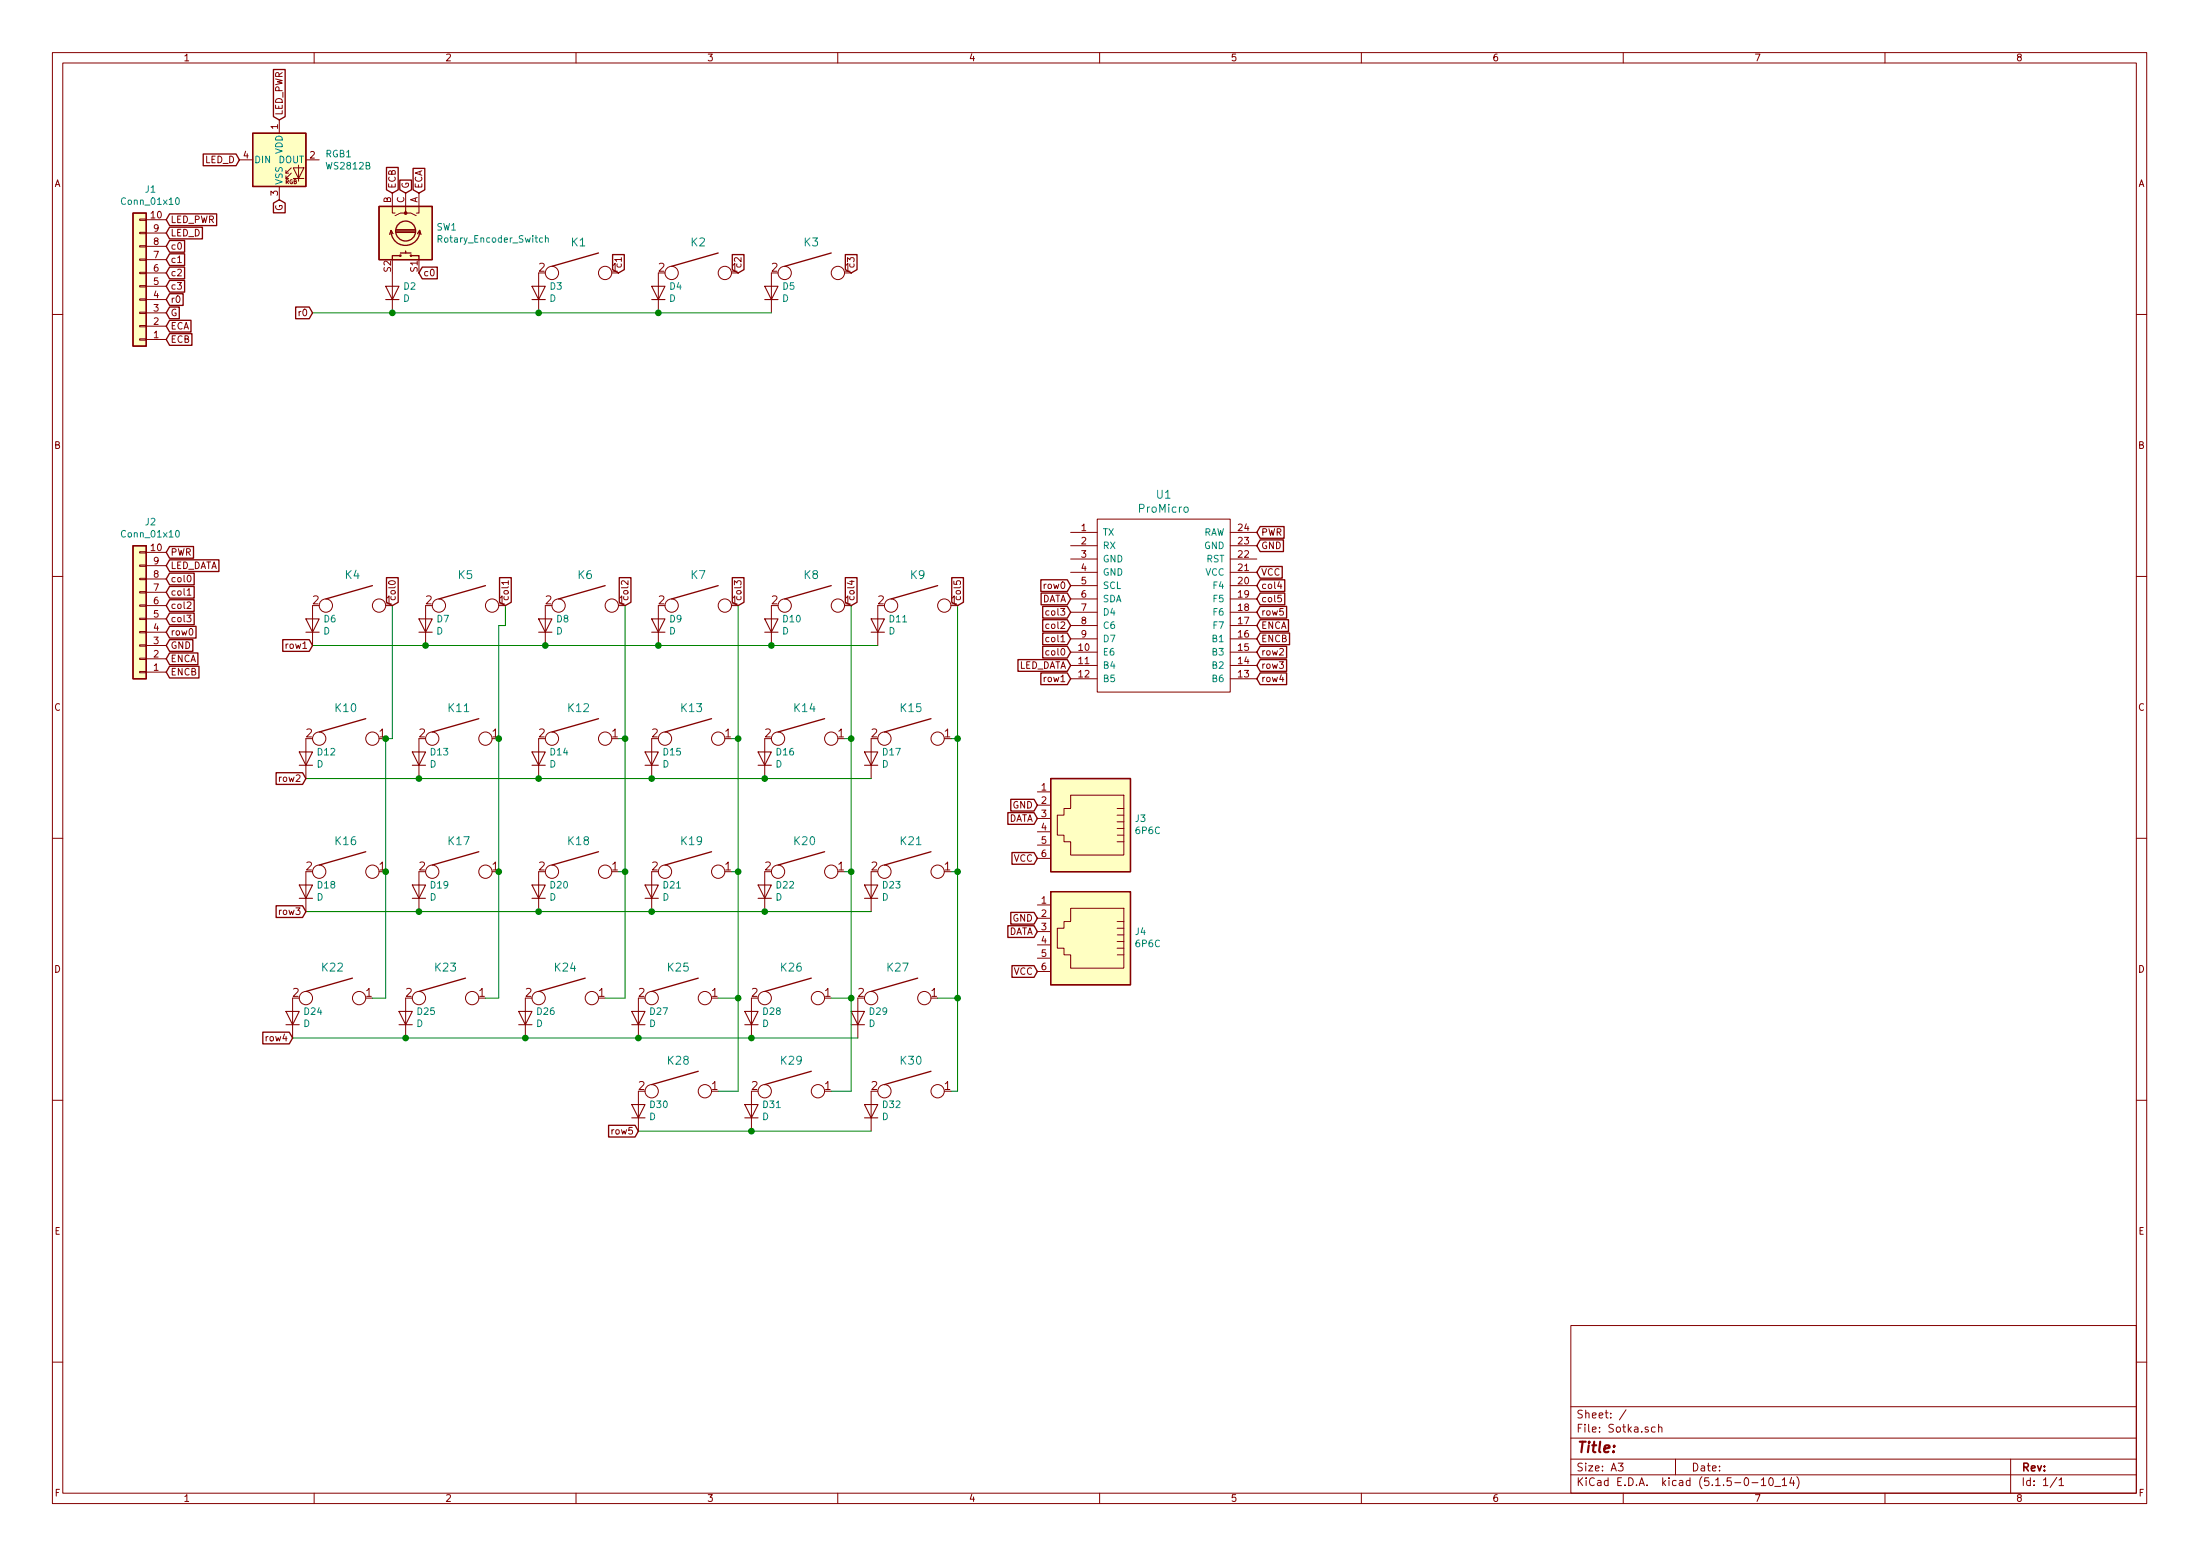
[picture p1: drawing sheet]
EESchema Schematic File Version 4
EELAYER 30 0
EELAYER END
$Descr A3 16535 11693
encoding utf-8
Sheet 1 1
Title ""
Date ""
Rev ""
Comp ""
Comment1 ""
Comment2 ""
Comment3 ""
Comment4 ""
$EndDescr
$Comp
L Device:D D6
U 1 1
P 2350 4700
F 0 "D6" V 2396 4621 50  0000 R CNN
F 1 "D" V 2305 4621 50  0000 R CNN
F 2 "Keebio-Parts:Diode-dual" H 2350 4700 50  0001 C CNN
F 3 "~" H 2350 4700 50  0001 C CNN
	1    2350 4700
	0    -1   -1   0   
$EndComp
$Comp
L keyboard_parts:KEYSW K5
U 1 1
P 3500 4550
F 0 "K5" H 3500 4783 60  0000 C CNN
F 1 "KEYSW" H 3500 4450 60  0001 C CNN
F 2 "keyswitches:SW_MX_reversible" H 3500 4550 60  0001 C CNN
F 3 "" H 3500 4550 60  0000 C CNN
	1    3500 4550
	1    0    0    -1  
$EndComp
$Comp
L Device:D D7
U 1 1
P 3200 4700
F 0 "D7" V 3246 4621 50  0000 R CNN
F 1 "D" V 3155 4621 50  0000 R CNN
F 2 "Keebio-Parts:Diode-dual" H 3200 4700 50  0001 C CNN
F 3 "~" H 3200 4700 50  0001 C CNN
	1    3200 4700
	0    -1   -1   0   
$EndComp
$Comp
L keyboard_parts:KEYSW K6
U 1 1
P 4400 4550
F 0 "K6" H 4400 4783 60  0000 C CNN
F 1 "KEYSW" H 4400 4450 60  0001 C CNN
F 2 "keyswitches:SW_MX_reversible" H 4400 4550 60  0001 C CNN
F 3 "" H 4400 4550 60  0000 C CNN
	1    4400 4550
	1    0    0    -1  
$EndComp
$Comp
L Device:D D8
U 1 1
P 4100 4700
F 0 "D8" V 4146 4621 50  0000 R CNN
F 1 "D" V 4055 4621 50  0000 R CNN
F 2 "Keebio-Parts:Diode-dual" H 4100 4700 50  0001 C CNN
F 3 "~" H 4100 4700 50  0001 C CNN
	1    4100 4700
	0    -1   -1   0   
$EndComp
$Comp
L keyboard_parts:KEYSW K7
U 1 1
P 5250 4550
F 0 "K7" H 5250 4783 60  0000 C CNN
F 1 "KEYSW" H 5250 4450 60  0001 C CNN
F 2 "keyswitches:SW_MX_reversible" H 5250 4550 60  0001 C CNN
F 3 "" H 5250 4550 60  0000 C CNN
	1    5250 4550
	1    0    0    -1  
$EndComp
$Comp
L Device:D D9
U 1 1
P 4950 4700
F 0 "D9" V 4996 4621 50  0000 R CNN
F 1 "D" V 4905 4621 50  0000 R CNN
F 2 "Keebio-Parts:Diode-dual" H 4950 4700 50  0001 C CNN
F 3 "~" H 4950 4700 50  0001 C CNN
	1    4950 4700
	0    -1   -1   0   
$EndComp
$Comp
L keyboard_parts:KEYSW K8
U 1 1
P 6100 4550
F 0 "K8" H 6100 4783 60  0000 C CNN
F 1 "KEYSW" H 6100 4450 60  0001 C CNN
F 2 "keyswitches:SW_MX_reversible" H 6100 4550 60  0001 C CNN
F 3 "" H 6100 4550 60  0000 C CNN
	1    6100 4550
	1    0    0    -1  
$EndComp
$Comp
L Device:D D10
U 1 1
P 5800 4700
F 0 "D10" V 5846 4621 50  0000 R CNN
F 1 "D" V 5755 4621 50  0000 R CNN
F 2 "Keebio-Parts:Diode-dual" H 5800 4700 50  0001 C CNN
F 3 "~" H 5800 4700 50  0001 C CNN
	1    5800 4700
	0    -1   -1   0   
$EndComp
$Comp
L keyboard_parts:KEYSW K9
U 1 1
P 6900 4550
F 0 "K9" H 6900 4783 60  0000 C CNN
F 1 "KEYSW" H 6900 4450 60  0001 C CNN
F 2 "keyswitches:SW_MX_reversible" H 6900 4550 60  0001 C CNN
F 3 "" H 6900 4550 60  0000 C CNN
	1    6900 4550
	1    0    0    -1  
$EndComp
$Comp
L Device:D D11
U 1 1
P 6600 4700
F 0 "D11" V 6646 4621 50  0000 R CNN
F 1 "D" V 6555 4621 50  0000 R CNN
F 2 "Keebio-Parts:Diode-dual" H 6600 4700 50  0001 C CNN
F 3 "~" H 6600 4700 50  0001 C CNN
	1    6600 4700
	0    -1   -1   0   
$EndComp
$Comp
L keyboard_parts:KEYSW K10
U 1 1
P 2600 5550
F 0 "K10" H 2600 5783 60  0000 C CNN
F 1 "KEYSW" H 2600 5450 60  0001 C CNN
F 2 "keyswitches:SW_MX_reversible" H 2600 5550 60  0001 C CNN
F 3 "" H 2600 5550 60  0000 C CNN
	1    2600 5550
	1    0    0    -1  
$EndComp
$Comp
L Device:D D12
U 1 1
P 2300 5700
F 0 "D12" V 2346 5621 50  0000 R CNN
F 1 "D" V 2255 5621 50  0000 R CNN
F 2 "Keebio-Parts:Diode-dual" H 2300 5700 50  0001 C CNN
F 3 "~" H 2300 5700 50  0001 C CNN
	1    2300 5700
	0    -1   -1   0   
$EndComp
$Comp
L keyboard_parts:KEYSW K11
U 1 1
P 3450 5550
F 0 "K11" H 3450 5783 60  0000 C CNN
F 1 "KEYSW" H 3450 5450 60  0001 C CNN
F 2 "keyswitches:SW_MX_reversible" H 3450 5550 60  0001 C CNN
F 3 "" H 3450 5550 60  0000 C CNN
	1    3450 5550
	1    0    0    -1  
$EndComp
$Comp
L Device:D D13
U 1 1
P 3150 5700
F 0 "D13" V 3196 5621 50  0000 R CNN
F 1 "D" V 3105 5621 50  0000 R CNN
F 2 "Keebio-Parts:Diode-dual" H 3150 5700 50  0001 C CNN
F 3 "~" H 3150 5700 50  0001 C CNN
	1    3150 5700
	0    -1   -1   0   
$EndComp
$Comp
L keyboard_parts:KEYSW K12
U 1 1
P 4350 5550
F 0 "K12" H 4350 5783 60  0000 C CNN
F 1 "KEYSW" H 4350 5450 60  0001 C CNN
F 2 "keyswitches:SW_MX_reversible" H 4350 5550 60  0001 C CNN
F 3 "" H 4350 5550 60  0000 C CNN
	1    4350 5550
	1    0    0    -1  
$EndComp
$Comp
L Device:D D14
U 1 1
P 4050 5700
F 0 "D14" V 4096 5621 50  0000 R CNN
F 1 "D" V 4005 5621 50  0000 R CNN
F 2 "Keebio-Parts:Diode-dual" H 4050 5700 50  0001 C CNN
F 3 "~" H 4050 5700 50  0001 C CNN
	1    4050 5700
	0    -1   -1   0   
$EndComp
$Comp
L keyboard_parts:KEYSW K13
U 1 1
P 5200 5550
F 0 "K13" H 5200 5783 60  0000 C CNN
F 1 "KEYSW" H 5200 5450 60  0001 C CNN
F 2 "keyswitches:SW_MX_reversible" H 5200 5550 60  0001 C CNN
F 3 "" H 5200 5550 60  0000 C CNN
	1    5200 5550
	1    0    0    -1  
$EndComp
$Comp
L Device:D D15
U 1 1
P 4900 5700
F 0 "D15" V 4946 5621 50  0000 R CNN
F 1 "D" V 4855 5621 50  0000 R CNN
F 2 "Keebio-Parts:Diode-dual" H 4900 5700 50  0001 C CNN
F 3 "~" H 4900 5700 50  0001 C CNN
	1    4900 5700
	0    -1   -1   0   
$EndComp
$Comp
L keyboard_parts:KEYSW K14
U 1 1
P 6050 5550
F 0 "K14" H 6050 5783 60  0000 C CNN
F 1 "KEYSW" H 6050 5450 60  0001 C CNN
F 2 "keyswitches:SW_MX_reversible" H 6050 5550 60  0001 C CNN
F 3 "" H 6050 5550 60  0000 C CNN
	1    6050 5550
	1    0    0    -1  
$EndComp
$Comp
L Device:D D16
U 1 1
P 5750 5700
F 0 "D16" V 5796 5621 50  0000 R CNN
F 1 "D" V 5705 5621 50  0000 R CNN
F 2 "Keebio-Parts:Diode-dual" H 5750 5700 50  0001 C CNN
F 3 "~" H 5750 5700 50  0001 C CNN
	1    5750 5700
	0    -1   -1   0   
$EndComp
$Comp
L keyboard_parts:KEYSW K15
U 1 1
P 6850 5550
F 0 "K15" H 6850 5783 60  0000 C CNN
F 1 "KEYSW" H 6850 5450 60  0001 C CNN
F 2 "keyswitches:SW_MX_reversible" H 6850 5550 60  0001 C CNN
F 3 "" H 6850 5550 60  0000 C CNN
	1    6850 5550
	1    0    0    -1  
$EndComp
$Comp
L Device:D D17
U 1 1
P 6550 5700
F 0 "D17" V 6596 5621 50  0000 R CNN
F 1 "D" V 6505 5621 50  0000 R CNN
F 2 "Keebio-Parts:Diode-dual" H 6550 5700 50  0001 C CNN
F 3 "~" H 6550 5700 50  0001 C CNN
	1    6550 5700
	0    -1   -1   0   
$EndComp
$Comp
L keyboard_parts:KEYSW K16
U 1 1
P 2600 6550
F 0 "K16" H 2600 6783 60  0000 C CNN
F 1 "KEYSW" H 2600 6450 60  0001 C CNN
F 2 "keyswitches:SW_MX_reversible" H 2600 6550 60  0001 C CNN
F 3 "" H 2600 6550 60  0000 C CNN
	1    2600 6550
	1    0    0    -1  
$EndComp
$Comp
L Device:D D18
U 1 1
P 2300 6700
F 0 "D18" V 2346 6621 50  0000 R CNN
F 1 "D" V 2255 6621 50  0000 R CNN
F 2 "Keebio-Parts:Diode-dual" H 2300 6700 50  0001 C CNN
F 3 "~" H 2300 6700 50  0001 C CNN
	1    2300 6700
	0    -1   -1   0   
$EndComp
$Comp
L keyboard_parts:KEYSW K17
U 1 1
P 3450 6550
F 0 "K17" H 3450 6783 60  0000 C CNN
F 1 "KEYSW" H 3450 6450 60  0001 C CNN
F 2 "keyswitches:SW_MX_reversible" H 3450 6550 60  0001 C CNN
F 3 "" H 3450 6550 60  0000 C CNN
	1    3450 6550
	1    0    0    -1  
$EndComp
$Comp
L Device:D D19
U 1 1
P 3150 6700
F 0 "D19" V 3196 6621 50  0000 R CNN
F 1 "D" V 3105 6621 50  0000 R CNN
F 2 "Keebio-Parts:Diode-dual" H 3150 6700 50  0001 C CNN
F 3 "~" H 3150 6700 50  0001 C CNN
	1    3150 6700
	0    -1   -1   0   
$EndComp
$Comp
L keyboard_parts:KEYSW K18
U 1 1
P 4350 6550
F 0 "K18" H 4350 6783 60  0000 C CNN
F 1 "KEYSW" H 4350 6450 60  0001 C CNN
F 2 "keyswitches:SW_MX_reversible" H 4350 6550 60  0001 C CNN
F 3 "" H 4350 6550 60  0000 C CNN
	1    4350 6550
	1    0    0    -1  
$EndComp
$Comp
L Device:D D20
U 1 1
P 4050 6700
F 0 "D20" V 4096 6621 50  0000 R CNN
F 1 "D" V 4005 6621 50  0000 R CNN
F 2 "Keebio-Parts:Diode-dual" H 4050 6700 50  0001 C CNN
F 3 "~" H 4050 6700 50  0001 C CNN
	1    4050 6700
	0    -1   -1   0   
$EndComp
$Comp
L keyboard_parts:KEYSW K19
U 1 1
P 5200 6550
F 0 "K19" H 5200 6783 60  0000 C CNN
F 1 "KEYSW" H 5200 6450 60  0001 C CNN
F 2 "keyswitches:SW_MX_reversible" H 5200 6550 60  0001 C CNN
F 3 "" H 5200 6550 60  0000 C CNN
	1    5200 6550
	1    0    0    -1  
$EndComp
$Comp
L Device:D D21
U 1 1
P 4900 6700
F 0 "D21" V 4946 6621 50  0000 R CNN
F 1 "D" V 4855 6621 50  0000 R CNN
F 2 "Keebio-Parts:Diode-dual" H 4900 6700 50  0001 C CNN
F 3 "~" H 4900 6700 50  0001 C CNN
	1    4900 6700
	0    -1   -1   0   
$EndComp
$Comp
L keyboard_parts:KEYSW K20
U 1 1
P 6050 6550
F 0 "K20" H 6050 6783 60  0000 C CNN
F 1 "KEYSW" H 6050 6450 60  0001 C CNN
F 2 "keyswitches:SW_MX_reversible" H 6050 6550 60  0001 C CNN
F 3 "" H 6050 6550 60  0000 C CNN
	1    6050 6550
	1    0    0    -1  
$EndComp
$Comp
L Device:D D22
U 1 1
P 5750 6700
F 0 "D22" V 5796 6621 50  0000 R CNN
F 1 "D" V 5705 6621 50  0000 R CNN
F 2 "Keebio-Parts:Diode-dual" H 5750 6700 50  0001 C CNN
F 3 "~" H 5750 6700 50  0001 C CNN
	1    5750 6700
	0    -1   -1   0   
$EndComp
$Comp
L keyboard_parts:KEYSW K21
U 1 1
P 6850 6550
F 0 "K21" H 6850 6783 60  0000 C CNN
F 1 "KEYSW" H 6850 6450 60  0001 C CNN
F 2 "keyswitches:SW_MX_reversible" H 6850 6550 60  0001 C CNN
F 3 "" H 6850 6550 60  0000 C CNN
	1    6850 6550
	1    0    0    -1  
$EndComp
$Comp
L Device:D D23
U 1 1
P 6550 6700
F 0 "D23" V 6596 6621 50  0000 R CNN
F 1 "D" V 6505 6621 50  0000 R CNN
F 2 "Keebio-Parts:Diode-dual" H 6550 6700 50  0001 C CNN
F 3 "~" H 6550 6700 50  0001 C CNN
	1    6550 6700
	0    -1   -1   0   
$EndComp
$Comp
L Device:D D24
U 1 1
P 2200 7650
F 0 "D24" V 2246 7571 50  0000 R CNN
F 1 "D" V 2155 7571 50  0000 R CNN
F 2 "Keebio-Parts:Diode-dual" H 2200 7650 50  0001 C CNN
F 3 "~" H 2200 7650 50  0001 C CNN
	1    2200 7650
	0    -1   -1   0   
$EndComp
$Comp
L keyboard_parts:KEYSW K23
U 1 1
P 3350 7500
F 0 "K23" H 3350 7733 60  0000 C CNN
F 1 "KEYSW" H 3350 7400 60  0001 C CNN
F 2 "keyswitches:SW_MX_reversible" H 3350 7500 60  0001 C CNN
F 3 "" H 3350 7500 60  0000 C CNN
	1    3350 7500
	1    0    0    -1  
$EndComp
$Comp
L Device:D D25
U 1 1
P 3050 7650
F 0 "D25" V 3096 7571 50  0000 R CNN
F 1 "D" V 3005 7571 50  0000 R CNN
F 2 "Keebio-Parts:Diode-dual" H 3050 7650 50  0001 C CNN
F 3 "~" H 3050 7650 50  0001 C CNN
	1    3050 7650
	0    -1   -1   0   
$EndComp
$Comp
L keyboard_parts:KEYSW K24
U 1 1
P 4250 7500
F 0 "K24" H 4250 7733 60  0000 C CNN
F 1 "KEYSW" H 4250 7400 60  0001 C CNN
F 2 "keyswitches:SW_MX_reversible" H 4250 7500 60  0001 C CNN
F 3 "" H 4250 7500 60  0000 C CNN
	1    4250 7500
	1    0    0    -1  
$EndComp
$Comp
L Device:D D26
U 1 1
P 3950 7650
F 0 "D26" V 3996 7571 50  0000 R CNN
F 1 "D" V 3905 7571 50  0000 R CNN
F 2 "Keebio-Parts:Diode-dual" H 3950 7650 50  0001 C CNN
F 3 "~" H 3950 7650 50  0001 C CNN
	1    3950 7650
	0    -1   -1   0   
$EndComp
$Comp
L keyboard_parts:KEYSW K25
U 1 1
P 5100 7500
F 0 "K25" H 5100 7733 60  0000 C CNN
F 1 "KEYSW" H 5100 7400 60  0001 C CNN
F 2 "keyswitches:SW_MX_reversible" H 5100 7500 60  0001 C CNN
F 3 "" H 5100 7500 60  0000 C CNN
	1    5100 7500
	1    0    0    -1  
$EndComp
$Comp
L Device:D D27
U 1 1
P 4800 7650
F 0 "D27" V 4846 7571 50  0000 R CNN
F 1 "D" V 4755 7571 50  0000 R CNN
F 2 "Keebio-Parts:Diode-dual" H 4800 7650 50  0001 C CNN
F 3 "~" H 4800 7650 50  0001 C CNN
	1    4800 7650
	0    -1   -1   0   
$EndComp
$Comp
L keyboard_parts:KEYSW K26
U 1 1
P 5950 7500
F 0 "K26" H 5950 7733 60  0000 C CNN
F 1 "KEYSW" H 5950 7400 60  0001 C CNN
F 2 "keyswitches:SW_MX_reversible" H 5950 7500 60  0001 C CNN
F 3 "" H 5950 7500 60  0000 C CNN
	1    5950 7500
	1    0    0    -1  
$EndComp
$Comp
L Device:D D28
U 1 1
P 5650 7650
F 0 "D28" V 5696 7571 50  0000 R CNN
F 1 "D" V 5605 7571 50  0000 R CNN
F 2 "Keebio-Parts:Diode-dual" H 5650 7650 50  0001 C CNN
F 3 "~" H 5650 7650 50  0001 C CNN
	1    5650 7650
	0    -1   -1   0   
$EndComp
$Comp
L keyboard_parts:KEYSW K27
U 1 1
P 6750 7500
F 0 "K27" H 6750 7733 60  0000 C CNN
F 1 "KEYSW" H 6750 7400 60  0001 C CNN
F 2 "keyswitches:SW_MX_reversible" H 6750 7500 60  0001 C CNN
F 3 "" H 6750 7500 60  0000 C CNN
	1    6750 7500
	1    0    0    -1  
$EndComp
$Comp
L Device:D D29
U 1 1
P 6450 7650
F 0 "D29" V 6496 7571 50  0000 R CNN
F 1 "D" V 6405 7571 50  0000 R CNN
F 2 "Keebio-Parts:Diode-dual" H 6450 7650 50  0001 C CNN
F 3 "~" H 6450 7650 50  0001 C CNN
	1    6450 7650
	0    -1   -1   0   
$EndComp
$Comp
L keyboard_parts:KEYSW K28
U 1 1
P 5100 8200
F 0 "K28" H 5100 8433 60  0000 C CNN
F 1 "KEYSW" H 5100 8100 60  0001 C CNN
F 2 "keyswitches:SW_MX_reversible" H 5100 8200 60  0001 C CNN
F 3 "" H 5100 8200 60  0000 C CNN
	1    5100 8200
	1    0    0    -1  
$EndComp
$Comp
L Device:D D30
U 1 1
P 4800 8350
F 0 "D30" V 4846 8271 50  0000 R CNN
F 1 "D" V 4755 8271 50  0000 R CNN
F 2 "Keebio-Parts:Diode-dual" H 4800 8350 50  0001 C CNN
F 3 "~" H 4800 8350 50  0001 C CNN
	1    4800 8350
	0    -1   -1   0   
$EndComp
$Comp
L keyboard_parts:KEYSW K29
U 1 1
P 5950 8200
F 0 "K29" H 5950 8433 60  0000 C CNN
F 1 "KEYSW" H 5950 8100 60  0001 C CNN
F 2 "keyswitches:SW_MX_reversible" H 5950 8200 60  0001 C CNN
F 3 "" H 5950 8200 60  0000 C CNN
	1    5950 8200
	1    0    0    -1  
$EndComp
$Comp
L Device:D D31
U 1 1
P 5650 8350
F 0 "D31" V 5696 8271 50  0000 R CNN
F 1 "D" V 5605 8271 50  0000 R CNN
F 2 "Keebio-Parts:Diode-dual" H 5650 8350 50  0001 C CNN
F 3 "~" H 5650 8350 50  0001 C CNN
	1    5650 8350
	0    -1   -1   0   
$EndComp
$Comp
L keyboard_parts:KEYSW K30
U 1 1
P 6850 8200
F 0 "K30" H 6850 8433 60  0000 C CNN
F 1 "KEYSW" H 6850 8100 60  0001 C CNN
F 2 "keyswitches:SW_MX_reversible" H 6850 8200 60  0001 C CNN
F 3 "" H 6850 8200 60  0000 C CNN
	1    6850 8200
	1    0    0    -1  
$EndComp
$Comp
L Device:D D32
U 1 1
P 6550 8350
F 0 "D32" V 6596 8271 50  0000 R CNN
F 1 "D" V 6505 8271 50  0000 R CNN
F 2 "Keebio-Parts:Diode-dual" H 6550 8350 50  0001 C CNN
F 3 "~" H 6550 8350 50  0001 C CNN
	1    6550 8350
	0    -1   -1   0   
$EndComp
Wire Wire Line
	6600 4850 5800 4850
Wire Wire Line
	4950 4850 5800 4850
Connection ~ 5800 4850
Wire Wire Line
	4950 4850 4100 4850
Connection ~ 4950 4850
Wire Wire Line
	4100 4850 3200 4850
Connection ~ 4100 4850
Wire Wire Line
	3200 4850 2350 4850
Connection ~ 3200 4850
Wire Wire Line
	6550 5850 5750 5850
Wire Wire Line
	5750 5850 4900 5850
Connection ~ 5750 5850
Wire Wire Line
	4900 5850 4050 5850
Connection ~ 4900 5850
Wire Wire Line
	3150 5850 4050 5850
Connection ~ 4050 5850
Wire Wire Line
	3150 5850 2300 5850
Connection ~ 3150 5850
Wire Wire Line
	6550 6850 5750 6850
Wire Wire Line
	5750 6850 4900 6850
Connection ~ 5750 6850
Wire Wire Line
	4900 6850 4050 6850
Connection ~ 4900 6850
Wire Wire Line
	4050 6850 3150 6850
Connection ~ 4050 6850
Wire Wire Line
	3150 6850 2300 6850
Connection ~ 3150 6850
Wire Wire Line
	6450 7800 5650 7800
Wire Wire Line
	5650 7800 4800 7800
Connection ~ 5650 7800
Wire Wire Line
	4800 7800 3950 7800
Connection ~ 4800 7800
Wire Wire Line
	3950 7800 3050 7800
Connection ~ 3950 7800
Wire Wire Line
	3050 7800 2200 7800
Connection ~ 3050 7800
Text GLabel 2350 2350 0    50   Input ~ 0
r0
Text GLabel 2350 4850 0    50   Input ~ 0
row1
Text GLabel 2300 5850 0    50   Input ~ 0
row2
Text GLabel 2300 6850 0    50   Input ~ 0
row3
$Comp
L promicro:ProMicro U1
U 1 1
P 8750 4750
F 0 "U1" H 8750 5787 60  0000 C CNN
F 1 "ProMicro" H 8750 5681 60  0000 C CNN
F 2 "Keebio-Parts:ArduinoProMicro" H 8850 3700 60  0001 C CNN
F 3 "" H 8850 3700 60  0000 C CNN
	1    8750 4750
	1    0    0    -1  
$EndComp
Wire Wire Line
	6550 8500 5650 8500
Wire Wire Line
	2950 4550 2950 5550
Wire Wire Line
	2950 5550 2900 5550
Wire Wire Line
	2900 6550 2900 5550
Connection ~ 2900 5550
Wire Wire Line
	2800 7500 2900 7500
Wire Wire Line
	2900 7500 2900 6550
Connection ~ 2900 6550
Wire Wire Line
	3650 7500 3750 7500
Wire Wire Line
	3750 7500 3750 6550
Wire Wire Line
	3750 6550 3750 5550
Connection ~ 3750 6550
Wire Wire Line
	3750 5550 3750 4700
Wire Wire Line
	3750 4700 3800 4700
Wire Wire Line
	3800 4700 3800 4550
Connection ~ 3750 5550
Wire Wire Line
	4700 4550 4700 5550
Wire Wire Line
	4700 5550 4650 5550
Wire Wire Line
	4700 5550 4700 6550
Wire Wire Line
	4700 6550 4650 6550
Connection ~ 4700 5550
Wire Wire Line
	4700 6550 4700 7500
Wire Wire Line
	4700 7500 4550 7500
Connection ~ 4700 6550
Wire Wire Line
	5550 4550 5550 5550
Wire Wire Line
	5550 5550 5500 5550
Wire Wire Line
	5550 5550 5550 6550
Wire Wire Line
	5550 6550 5500 6550
Connection ~ 5550 5550
Wire Wire Line
	5550 6550 5550 7500
Wire Wire Line
	5550 7500 5400 7500
Connection ~ 5550 6550
Wire Wire Line
	7200 4550 7200 5550
Wire Wire Line
	7200 5550 7150 5550
Wire Wire Line
	7200 5550 7200 6550
Wire Wire Line
	7200 6550 7150 6550
Connection ~ 7200 5550
Wire Wire Line
	7200 6550 7200 7500
Wire Wire Line
	7200 7500 7050 7500
Connection ~ 7200 6550
Text GLabel 7800 6450 0    50   Input ~ 0
VCC
Text GLabel 7800 6050 0    50   Input ~ 0
GND
Text GLabel 7800 6150 0    50   Input ~ 0
DATA
Text GLabel 8050 4500 0    50   Input ~ 0
DATA
Text GLabel 9450 4300 2    50   Input ~ 0
VCC
Text GLabel 9450 4100 2    50   Input ~ 0
GND
Wire Wire Line
	6400 4550 6400 5550
Wire Wire Line
	6400 5550 6350 5550
Wire Wire Line
	6400 5550 6400 6550
Wire Wire Line
	6400 6550 6350 6550
Connection ~ 6400 5550
Wire Wire Line
	6400 6550 6400 7500
Wire Wire Line
	6400 7500 6250 7500
Connection ~ 6400 6550
Text GLabel 2200 7800 0    50   Input ~ 0
row4
Wire Wire Line
	6400 7500 6400 8200
Connection ~ 5550 7500
Wire Wire Line
	5550 7500 5550 8200
Wire Wire Line
	5650 8500 4800 8500
Connection ~ 5650 8500
Connection ~ 6400 7500
Connection ~ 7200 7500
Text GLabel 8050 4900 0    50   Input ~ 0
col0
Text GLabel 8050 4800 0    50   Input ~ 0
col1
Text GLabel 8050 4700 0    50   Input ~ 0
col2
Text GLabel 8050 4600 0    50   Input ~ 0
col3
Text GLabel 9450 4400 2    50   Input ~ 0
col4
Text GLabel 9450 4500 2    50   Input ~ 0
col5
Text GLabel 8050 4400 0    50   Input ~ 0
row0
Text GLabel 8050 5100 0    50   Input ~ 0
row1
Text GLabel 9450 5000 2    50   Input ~ 0
row3
Text GLabel 9450 5100 2    50   Input ~ 0
row4
Text GLabel 9450 4900 2    50   Input ~ 0
row2
$Comp
L keyboard_parts:KEYSW K22
U 1 1
P 2500 7500
F 0 "K22" H 2500 7733 60  0000 C CNN
F 1 "KEYSW" H 2500 7400 60  0001 C CNN
F 2 "keyswitches:SW_MX_reversible" H 2500 7500 60  0001 C CNN
F 3 "" H 2500 7500 60  0000 C CNN
	1    2500 7500
	1    0    0    -1  
$EndComp
$Comp
L keyboard_parts:KEYSW K4
U 1 1
P 2650 4550
F 0 "K4" H 2650 4783 60  0000 C CNN
F 1 "KEYSW" H 2650 4450 60  0001 C CNN
F 2 "keyswitches:SW_MX_reversible" H 2650 4550 60  0001 C CNN
F 3 "" H 2650 4550 60  0000 C CNN
	1    2650 4550
	1    0    0    -1  
$EndComp
Wire Wire Line
	7200 8200 7150 8200
Wire Wire Line
	7200 7500 7200 8200
Wire Wire Line
	6400 8200 6250 8200
Wire Wire Line
	5550 8200 5400 8200
Text GLabel 2950 4550 1    50   Input ~ 0
col0
Text GLabel 3800 4550 1    50   Input ~ 0
col1
Text GLabel 4700 4550 1    50   Input ~ 0
col2
Text GLabel 5550 4550 1    50   Input ~ 0
col3
Text GLabel 6400 4550 1    50   Input ~ 0
col4
Text GLabel 7200 4550 1    50   Input ~ 0
col5
Text GLabel 3150 1450 1    50   Input ~ 0
ECA
Text GLabel 2950 1450 1    50   Input ~ 0
ECB
Text GLabel 3050 1450 1    50   Input ~ 0
G
$Comp
L Device:Rotary_Encoder_Switch SW1
U 1 1
P 3050 1750
F 0 "SW1" V 3004 1980 50  0000 L CNN
F 1 "Rotary_Encoder_Switch" V 3095 1980 50  0000 L CNN
F 2 "Keebio-Parts:RotaryEncoder_Alps_EC11E-Switch_Vertical_H20mm" H 2900 1910 50  0001 C CNN
F 3 "~" H 3050 2010 50  0001 C CNN
	1    3050 1750
	0    1    1    0   
$EndComp
Text GLabel 1250 2550 2    50   Input ~ 0
ECB
Text GLabel 1250 2450 2    50   Input ~ 0
ECA
Text GLabel 1250 2350 2    50   Input ~ 0
G
Text GLabel 1250 5050 2    50   Input ~ 0
ENCB
Text GLabel 1250 4950 2    50   Input ~ 0
ENCA
Text GLabel 1250 4850 2    50   Input ~ 0
GND
Text GLabel 9450 4800 2    50   Input ~ 0
ENCB
Text GLabel 9450 4700 2    50   Input ~ 0
ENCA
Text GLabel 9450 4600 2    50   Input ~ 0
row5
Text GLabel 1250 4750 2    50   Input ~ 0
row0
Text GLabel 1250 2250 2    50   Input ~ 0
r0
Text GLabel 1250 1850 2    50   Input ~ 0
c0
Text GLabel 1250 1950 2    50   Input ~ 0
c1
Text GLabel 1250 2050 2    50   Input ~ 0
c2
Text GLabel 1250 4350 2    50   Input ~ 0
col0
Text GLabel 1250 4450 2    50   Input ~ 0
col1
Text GLabel 1250 4550 2    50   Input ~ 0
col2
Text GLabel 1250 4250 2    50   Input ~ 0
LED_DATA
Text GLabel 1250 1750 2    50   Input ~ 0
LED_D
$Comp
L keyboard_parts:KEYSW K3
U 1 1
P 6100 2050
F 0 "K3" H 6100 2283 60  0000 C CNN
F 1 "KEYSW" H 6100 1950 60  0001 C CNN
F 2 "keyswitches:SW_MX_reversible" H 6100 2050 60  0001 C CNN
F 3 "" H 6100 2050 60  0000 C CNN
	1    6100 2050
	1    0    0    -1  
$EndComp
$Comp
L keyboard_parts:KEYSW K1
U 1 1
P 4350 2050
F 0 "K1" H 4350 2283 60  0000 C CNN
F 1 "KEYSW" H 4350 1950 60  0001 C CNN
F 2 "keyswitches:SW_MX_reversible" H 4350 2050 60  0001 C CNN
F 3 "" H 4350 2050 60  0000 C CNN
	1    4350 2050
	1    0    0    -1  
$EndComp
$Comp
L keyboard_parts:KEYSW K2
U 1 1
P 5250 2050
F 0 "K2" H 5250 2283 60  0000 C CNN
F 1 "KEYSW" H 5250 1950 60  0001 C CNN
F 2 "keyswitches:SW_MX_reversible" H 5250 2050 60  0001 C CNN
F 3 "" H 5250 2050 60  0000 C CNN
	1    5250 2050
	1    0    0    -1  
$EndComp
Text GLabel 4650 2050 1    50   Input ~ 0
c1
Text GLabel 5550 2050 1    50   Input ~ 0
c2
$Comp
L Connector_Generic:Conn_01x10 J1
U 1 1
P 1050 2150
F 0 "J1" H 968 1425 50  0000 C CNN
F 1 "Conn_01x10" H 968 1516 50  0000 C CNN
F 2 "Connector_JST:JST_EH_B10B-EH-A_1x10_P2.50mm_Vertical" H 1050 2150 50  0001 C CNN
F 3 "~" H 1050 2150 50  0001 C CNN
	1    1050 2150
	-1   0    0    1   
$EndComp
$Comp
L Connector_Generic:Conn_01x10 J2
U 1 1
P 1050 4650
F 0 "J2" H 968 3925 50  0000 C CNN
F 1 "Conn_01x10" H 968 4016 50  0000 C CNN
F 2 "Connector_JST:JST_EH_B10B-EH-A_1x10_P2.50mm_Vertical" H 1050 4650 50  0001 C CNN
F 3 "~" H 1050 4650 50  0001 C CNN
	1    1050 4650
	-1   0    0    1   
$EndComp
Text GLabel 3150 2050 2    50   Input ~ 0
c0
Text GLabel 6400 2050 1    50   Input ~ 0
c3
$Comp
L Device:D D2
U 1 1
P 2950 2200
F 0 "D2" V 2996 2121 50  0000 R CNN
F 1 "D" V 2905 2121 50  0000 R CNN
F 2 "Keebio-Parts:Diode-dual" H 2950 2200 50  0001 C CNN
F 3 "~" H 2950 2200 50  0001 C CNN
	1    2950 2200
	0    -1   -1   0   
$EndComp
$Comp
L Device:D D3
U 1 1
P 4050 2200
F 0 "D3" V 4096 2121 50  0000 R CNN
F 1 "D" V 4005 2121 50  0000 R CNN
F 2 "Keebio-Parts:Diode-dual" H 4050 2200 50  0001 C CNN
F 3 "~" H 4050 2200 50  0001 C CNN
	1    4050 2200
	0    -1   -1   0   
$EndComp
$Comp
L Device:D D4
U 1 1
P 4950 2200
F 0 "D4" V 4996 2121 50  0000 R CNN
F 1 "D" V 4905 2121 50  0000 R CNN
F 2 "Keebio-Parts:Diode-dual" H 4950 2200 50  0001 C CNN
F 3 "~" H 4950 2200 50  0001 C CNN
	1    4950 2200
	0    -1   -1   0   
$EndComp
$Comp
L Device:D D5
U 1 1
P 5800 2200
F 0 "D5" V 5846 2121 50  0000 R CNN
F 1 "D" V 5755 2121 50  0000 R CNN
F 2 "Keebio-Parts:Diode-dual" H 5800 2200 50  0001 C CNN
F 3 "~" H 5800 2200 50  0001 C CNN
	1    5800 2200
	0    -1   -1   0   
$EndComp
Text GLabel 4800 8500 0    50   Input ~ 0
row5
Wire Wire Line
	2350 2350 2950 2350
Wire Wire Line
	2950 2350 4050 2350
Connection ~ 2950 2350
Wire Wire Line
	4050 2350 4950 2350
Connection ~ 4050 2350
Wire Wire Line
	4950 2350 5800 2350
Connection ~ 4950 2350
Text GLabel 1250 2150 2    50   Input ~ 0
c3
Text GLabel 1250 4650 2    50   Input ~ 0
col3
Text GLabel 1800 1200 0    50   Input ~ 0
LED_D
Text GLabel 2100 900  1    50   Input ~ 0
LED_PWR
Text GLabel 9450 4000 2    50   Input ~ 0
PWR
Text GLabel 1250 1650 2    50   Input ~ 0
LED_PWR
Text GLabel 1250 4150 2    50   Input ~ 0
PWR
$Comp
L LED:WS2812B RGB1
U 1 1
P 2100 1200
F 0 "RGB1" H 2444 1246 50  0000 L CNN
F 1 "WS2812B" H 2444 1155 50  0000 L CNN
F 2 "LED_SMD:LED_WS2812B_PLCC4_5.0x5.0mm_P3.2mm" H 2150 900 50  0001 L TNN
F 3 "https://cdn-shop.adafruit.com/datasheets/WS2812B.pdf" H 2200 825 50  0001 L TNN
	1    2100 1200
	1    0    0    -1  
$EndComp
Text GLabel 2100 1500 3    50   Input ~ 0
G
$Comp
L Connector:6P6C J3
U 1 1
P 8200 6150
F 0 "J3" H 7870 6154 50  0000 R CNN
F 1 "6P6C" H 7870 6245 50  0000 R CNN
F 2 "pretty_footprints:RJ11-MOLEX" V 8200 6175 50  0001 C CNN
F 3 "~" V 8200 6175 50  0001 C CNN
	1    8200 6150
	-1   0    0    1   
$EndComp
$Comp
L Connector:6P6C J4
U 1 1
P 8200 7000
F 0 "J4" H 7870 7004 50  0000 R CNN
F 1 "6P6C" H 7870 7095 50  0000 R CNN
F 2 "pretty_footprints:RJ11-MOLEX" V 8200 7025 50  0001 C CNN
F 3 "~" V 8200 7025 50  0001 C CNN
	1    8200 7000
	-1   0    0    1   
$EndComp
Text GLabel 7800 7000 0    50   Input ~ 0
DATA
Text GLabel 8050 5000 0    50   Input ~ 0
LED_DATA
Text GLabel 7800 7300 0    50   Input ~ 0
VCC
Text GLabel 7800 6900 0    50   Input ~ 0
GND
$EndSCHEMATC
